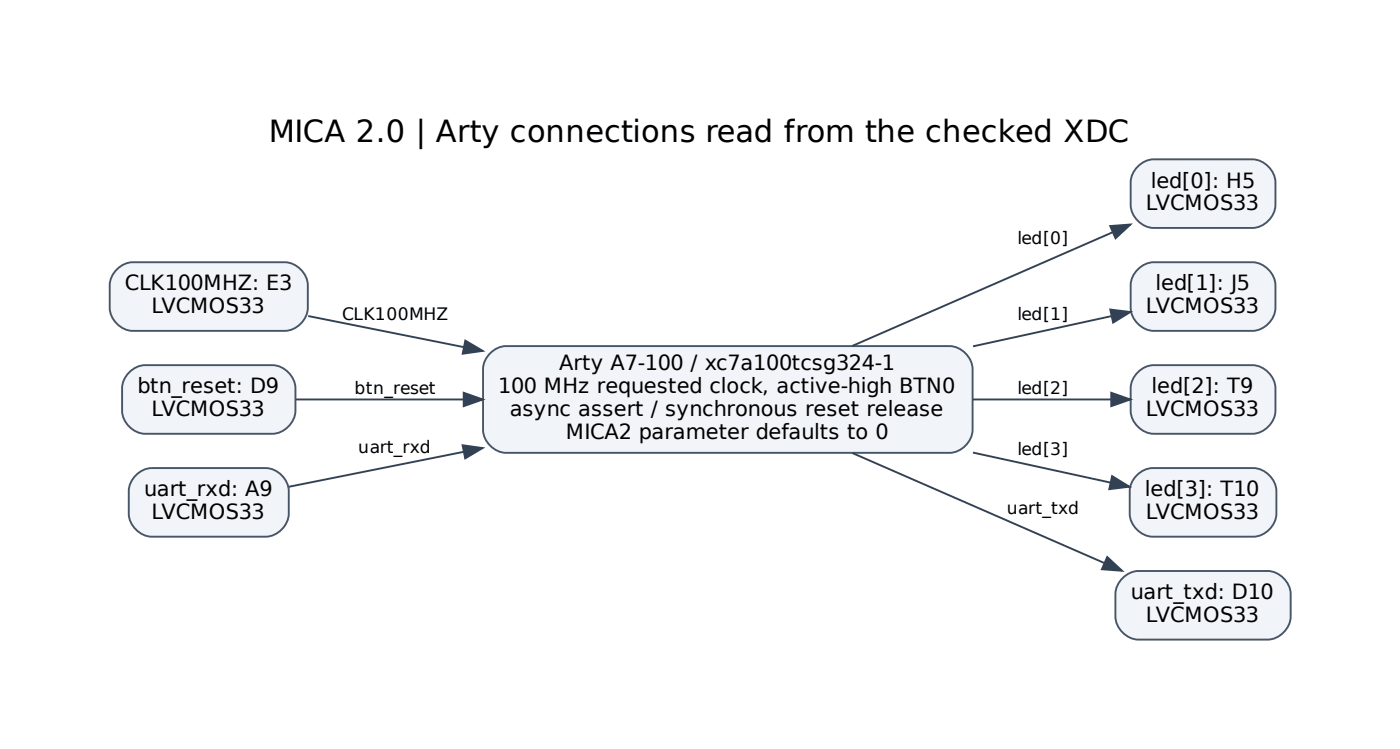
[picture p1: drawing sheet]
<svg xmlns="http://www.w3.org/2000/svg" width="259mm" height="139mm" viewBox="0 0 259 139" stroke-linecap="round" stroke-linejoin="round" font-family="sans-serif">
<g fill="#f1f5f9" stroke="#475569" stroke-width=".35">
<path d="M91.1 65.1a4.2 4.2 0 0 1 3-1h80.2a6.3 6.3 0 0 1 3.6 .6 4.6 4.6 0 0 1 2.2 4.6v9.3a4.6 4.6 0 0 1-4.6 5.2h-80.2a6.3 6.3 0 0 1-3.6-.6 4.6 4.6 0 0 1-2.2-4.6v-10a4.3 4.3 0 0 1 1.6-3.5z"/>
<path d="M210.5 31.1a4.6 4.6 0 0 1 4.3-1.6h16a4.7 4.7 0 0 1 5.4 5.1v2.5a4.7 4.7 0 0 1-5.4 5.1h-16a4.7 4.7 0 0 1-5.4-5.1v-3.1a4 4 0 0 1 1.1-2.9z"/>
</g>
<path d="M206 43l-48.1 21" fill="none" stroke="#334155" stroke-width=".35"/>
<path d="M205.6 41.8l3.8-.2-2.8 2.5z" fill="#334155" stroke="#334155" stroke-width=".35"/>
<path d="M210.5 50.1a4.6 4.6 0 0 1 4.3-1.6h16a4.7 4.7 0 0 1 5.4 5.1v2.6a4.7 4.7 0 0 1-5.4 5h-16a4.7 4.7 0 0 1-5.4-5v-3.2a4 4 0 0 1 1.1-2.9z" fill="#f1f5f9" stroke="#475569" stroke-width=".35"/>
<path d="M205.9 58.5l-25.7 5.6" fill="none" stroke="#334155" stroke-width=".35"/>
<path d="M205.6 57.3l3.7 .5-3.1 1.9z" fill="#334155" stroke="#334155" stroke-width=".35"/>
<path d="M210.5 69.2a4.6 4.6 0 0 1 4.3-1.6h16a4.7 4.7 0 0 1 5.4 5.1v2.5a4.7 4.7 0 0 1-5.4 5.1h-16a4.7 4.7 0 0 1-5.4-5.1v-3.1a4 4 0 0 1 1.1-2.9z" fill="#f1f5f9" stroke="#475569" stroke-width=".35"/>
<path d="M180.2 73.9h25.6" fill="none" stroke="#334155" stroke-width=".35"/>
<path d="M205.8 72.7l3.5 1.2-3.5 1.3z" fill="#334155" stroke="#334155" stroke-width=".35"/>
<path d="M210.3 88.2a4.7 4.7 0 0 1 4.4-1.6h16.3a4.7 4.7 0 0 1 5.4 5.1v2.6a4.7 4.7 0 0 1-5.4 5h-16.3a4.7 4.7 0 0 1-5.5-5v-3.2a4 4 0 0 1 1.1-2.9z" fill="#f1f5f9" stroke="#475569" stroke-width=".35"/>
<path d="M180.2 83.8l25.5 5.5" fill="none" stroke="#334155" stroke-width=".35"/>
<path d="M206 88.1l3.2 2-3.8 .4z" fill="#334155" stroke="#334155" stroke-width=".35"/>
<path d="M208.2 106.8a4.7 4.7 0 0 1 3.8-1.1h21.6a4.7 4.7 0 0 1 5.4 5.1v2.5a4.7 4.7 0 0 1-5.4 5.1h-21.6a4.7 4.7 0 0 1-5.4-5.1v-3.1a4.3 4.3 0 0 1 1.6-3.4z" fill="#f1f5f9" stroke="#475569" stroke-width=".35"/>
<path d="M157.9 83.9l46.6 20.3" fill="none" stroke="#334155" stroke-width=".35"/>
<path d="M205.1 103.1l2.7 2.5-3.7-.2z" fill="#334155" stroke="#334155" stroke-width=".35"/>
<path d="M21.9 49.6a4.7 4.7 0 0 1 3.9-1.1h25.8a4.7 4.7 0 0 1 5.4 5.1v2.6a4.7 4.7 0 0 1-5.4 5h-25.8a4.7 4.7 0 0 1-5.5-5v-3.2a4.3 4.3 0 0 1 1.6-3.4z" fill="#f1f5f9" stroke="#475569" stroke-width=".35"/>
<path d="M57.1 58.5l28.8 5.8" fill="none" stroke="#334155" stroke-width=".35"/>
<path d="M86.2 63l3.2 1.9-3.7 .6z" fill="#334155" stroke="#334155" stroke-width=".35"/>
<path d="M23.7 69.2a4.6 4.6 0 0 1 4.3-1.6h21.3a4.7 4.7 0 0 1 5.4 5.1v2.5a4.7 4.7 0 0 1-5.4 5.1h-21.3a4.7 4.7 0 0 1-5.4-5.1v-3.1a4 4 0 0 1 1.1-2.9z" fill="#f1f5f9" stroke="#475569" stroke-width=".35"/>
<path d="M54.8 73.9h31" fill="none" stroke="#334155" stroke-width=".35"/>
<path d="M85.9 72.7l3.5 1.2-3.5 1.3z" fill="#334155" stroke="#334155" stroke-width=".35"/>
<path d="M24.9 88.2a4.6 4.6 0 0 1 4.4-1.6h18.8a4.7 4.7 0 0 1 5.4 5.1v2.6a4.7 4.7 0 0 1-5.4 5h-18.8a4.7 4.7 0 0 1-5.5-5v-3.2a4 4 0 0 1 1.1-2.9z" fill="#f1f5f9" stroke="#475569" stroke-width=".35"/>
<path d="M85.9 83.6l-32.4 6.5" fill="none" stroke="#334155" stroke-width=".35"/>
<path d="M85.7 82.4l3.7 .5-3.2 1.9z" fill="#334155" stroke="#334155" stroke-width=".35"/>
<text font-size="5.6" x="49.8" y="26.2">MICA 2.0 | Arty connections read from the checked XDC</text>
<g font-size="3.9">
<text x="213.1" y="34.7">led[0]: H5</text>
<text x="212.2" y="38.9">LVCMOS33</text>
<text x="23.1" y="53.8">CLK100MHZ: E3</text>
<text x="214" y="53.8">led[1]: J5</text>
<text x="28.1" y="58">LVCMOS33</text>
<text x="212.2" y="58">LVCMOS33</text>
<text x="103.6" y="68.6">Arty A7-100 / xc7a100tcsg324-1</text>
<text x="25.4" y="72.8">btn_reset: D9</text>
<text x="28.1" y="77">LVCMOS33</text>
<text x="92.3" y="72.8">100 MHz requested clock, active-high BTN0</text>
<text x="94.4" y="77">async assert / synchronous reset release</text>
<text x="212.2" y="77">LVCMOS33</text>
<text x="213.3" y="72.8">led[2]: T9</text>
<text x="104.8" y="81.3">MICA2 parameter defaults to 0</text>
<text x="26.7" y="91.9">uart_rxd: A9</text>
<text x="212.1" y="91.9">led[3]: T10</text>
<text x="28.1" y="96.1">LVCMOS33</text>
<text x="212.2" y="96.1">LVCMOS33</text>
<text x="209.4" y="110.9">uart_txd: D10</text>
<text x="212.2" y="115.1">LVCMOS33</text>
</g>
<g font-size="3.2">
<text x="188.4" y="45.1">led[0]</text>
<text x="63.4" y="59.2">CLK100MHZ</text>
<text x="188.4" y="59.2">led[1]</text>
<text x="65.7" y="73">btn_reset</text>
<text x="188.4" y="73">led[2]</text>
<text x="66.4" y="83.9">uart_rxd</text>
<text x="188.4" y="84.2">led[3]</text>
<text x="186.5" y="95.2">uart_txd</text>
</g>
</svg>
